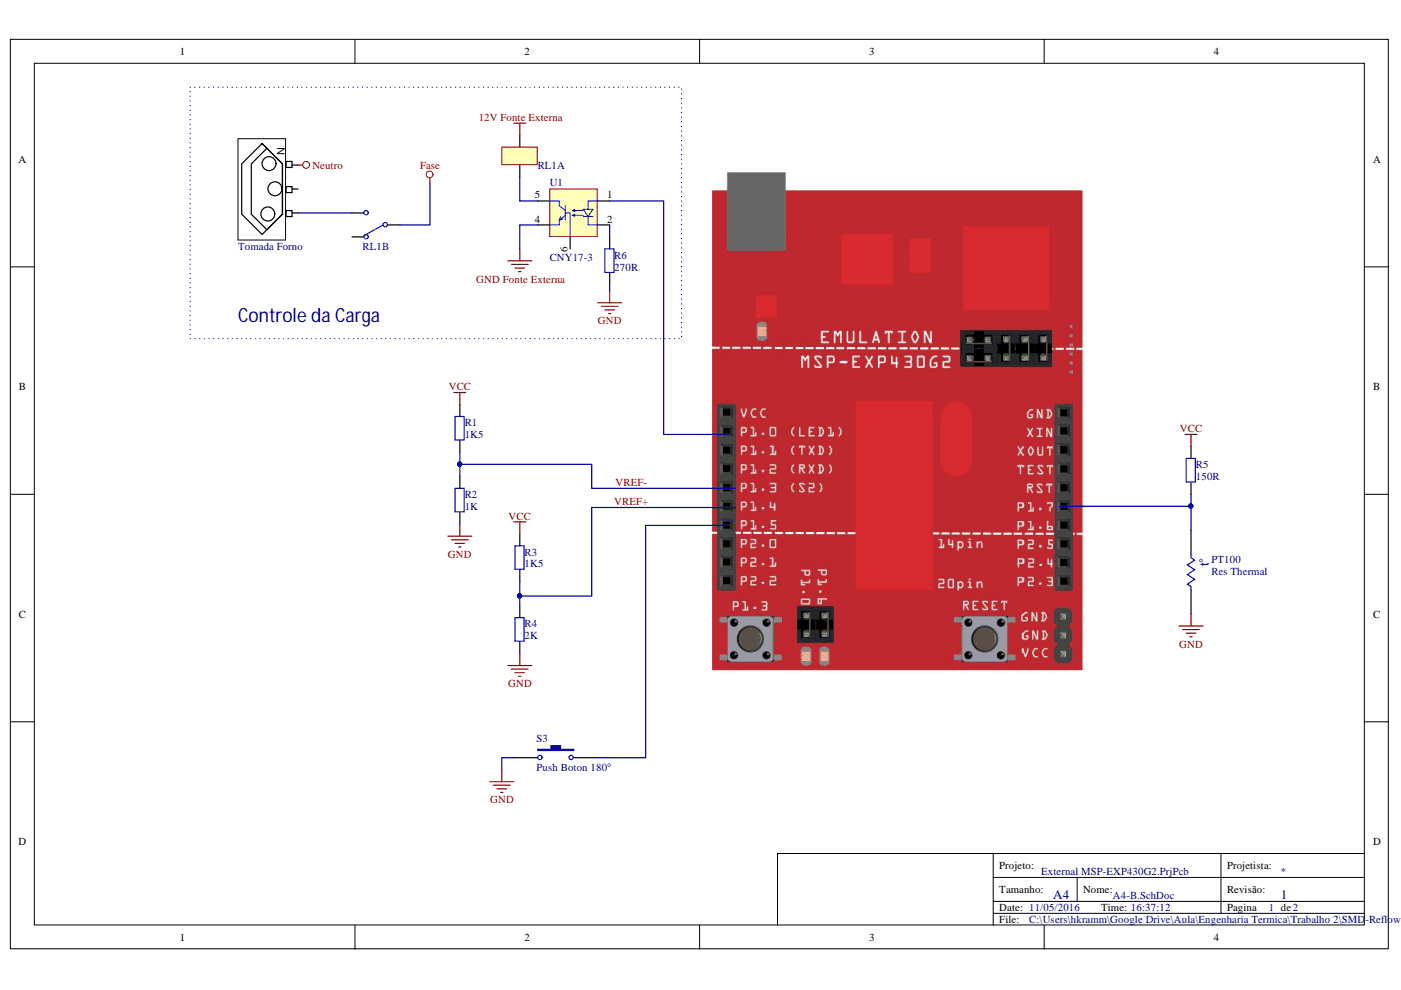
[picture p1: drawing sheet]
# Altium project External MSP-EXP430G2.PrjPcb
1 sheet, 11 parts. Net scope: global (net labels, ports and power ports of the same name join across sheets).

## Sheet A4-B.SchDoc
size A4; Organization: Altium Limited; Address1: 3 Minna Close; Address2: Belrose; Address3: NSW 2085; Address4: Australia; Revision: 1; SheetNumber: 1; SheetTotal: 2; PageSetup: Record=PageOptions¦CenterHorizontal=True¦CenterVertical=True¦PrintScale=0.97¦XCorrection=1.00¦YCorrection=1.00¦PrintKind=0¦BorderSize=5000000¦LeftOffset=0¦BottomOffset=0¦Orientation=2¦PaperLength=1000¦PaperWidth=1000¦Scale=100¦PaperSource=7¦PrintQuality=-3¦MediaType=1¦DitherType=10¦PrintScaleMode=1¦PaperKind=A4¦PaperIndex=9

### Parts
PT100  Res Thermal  [6-0805_N]
R1  value 1K5  [Resistor 1/8]  (hidden comment: Res 1K5)
R2  value 1K  [Resistor 1/8]  (hidden comment: Res 1K)
R3  value 1K5  [Resistor 1/8]  (hidden comment: Res 1K5)
R4  value 2K  [Resistor 1/8]  (hidden comment: Res 2K)
R5  value 150R  [Resistor 1/8]  (hidden comment: Res 150R)
R6  value 270R  [Resistor 1/8]  (hidden comment: Res 270R)
RL1  RELE 1NA 1NF  [rele SRA]  (value not drawn)  (parts A,B of 2)
S3  Push Boton 180°  [PushButton - small - 2]
Tomada_Forno  TOMADA AC RETA  [EX-1401]  (value not drawn)  (mechanical)
U1  CNY17-3  [PDIP300-P6]

### Blocks framed on the sheet
Controle da Carga: R6 RL1 Tomada_Forno U1

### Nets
12V Fonte Externa: RL1.1(A1)
Fase: RL1.3(C)
GND: PT100.2 R2.1 R4.1 R6.1 S3.1
GND Fonte Externa: U1.4(E)
Neutro: Tomada_Forno.3(N)
VCC: R1.2 R3.2 R5.2
VREF+: R3.1 R4.2
VREF-: R1.1 R2.2
NetPT100_1: PT100.1 R5.1
NetR6_2: R6.2 U1.2(K)
NetRL1_2: RL1.2(A2) U1.5(C)
NetRL1_5: RL1.5(NA) Tomada_Forno.1(F)

Not connected (* = marked no-connect by the designer): RL1 4(NF); S3 2; Tomada_Forno 2(T); U1 1(A) 6(B)

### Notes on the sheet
- Projeto:
- Tamanho:
- Date:
- A4
- Nome:
- Time:
- Pagina
- Projetista:
- Revisão:
- de
- File:
